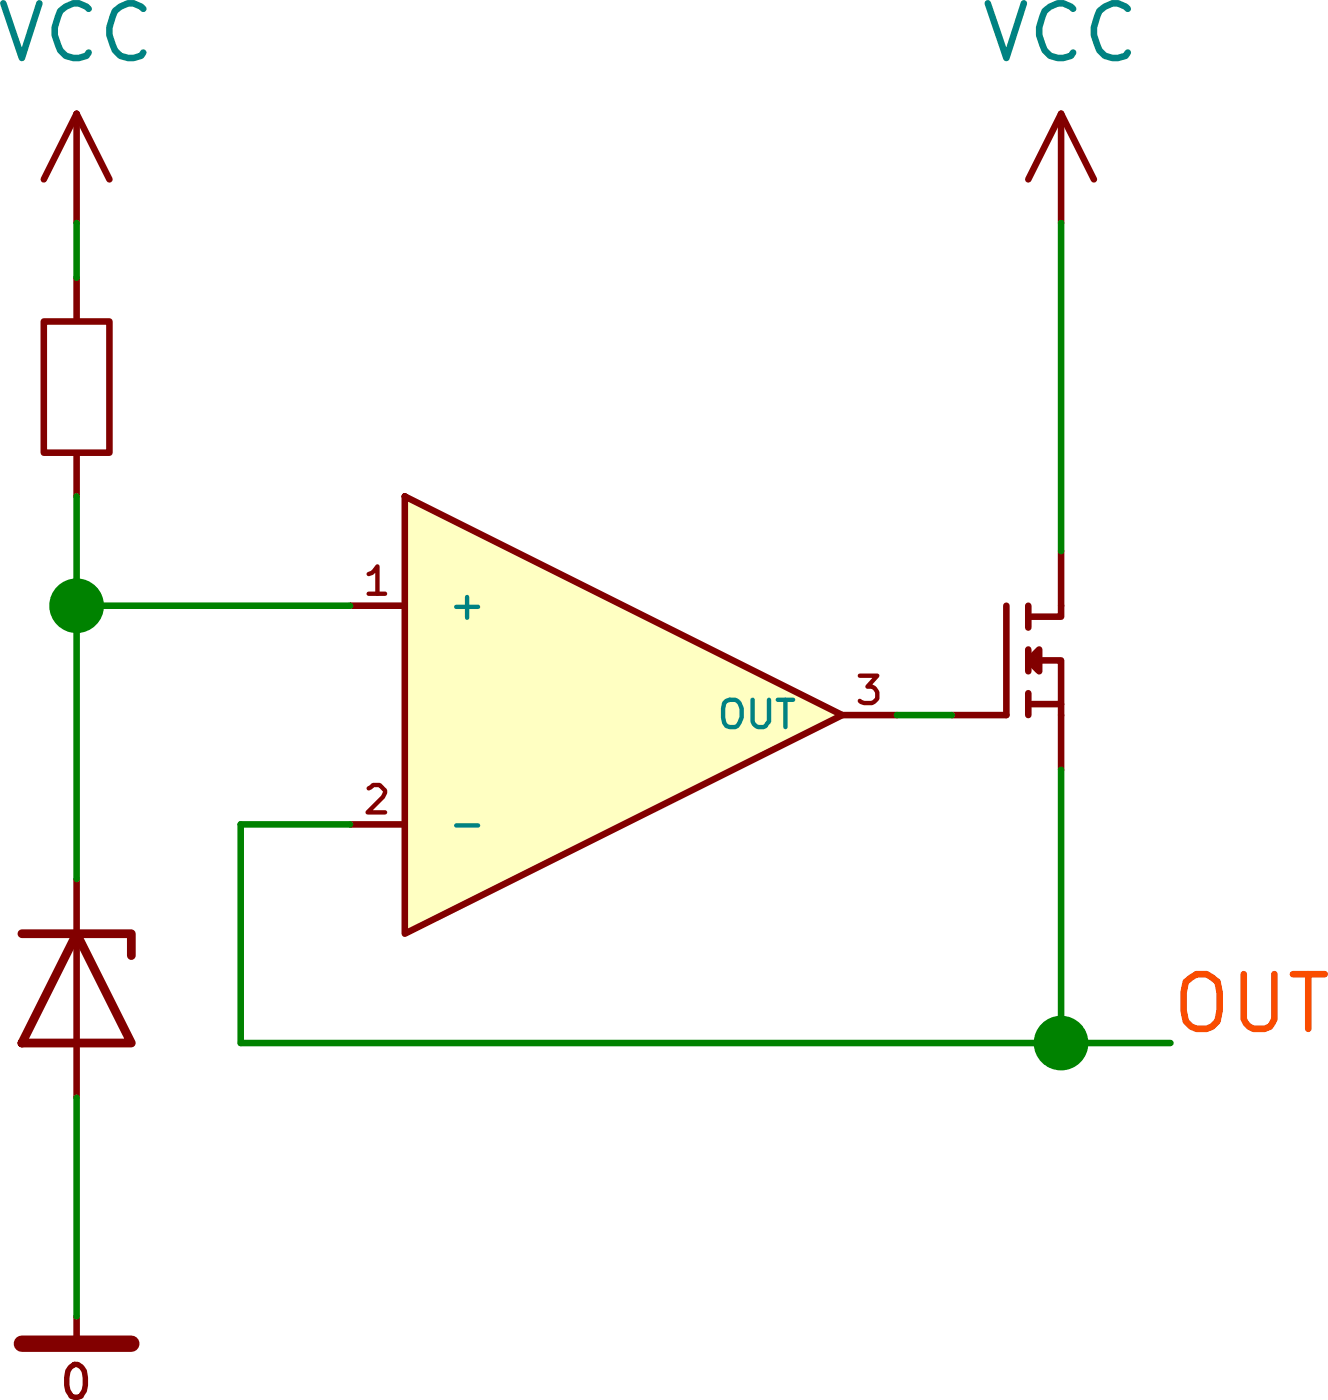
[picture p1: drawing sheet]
EESchema Schematic File Version 4
EELAYER 30 0
EELAYER END
$Descr A4 11693 8268
encoding utf-8
Sheet 1 1
Title ""
Date ""
Rev ""
Comp ""
Comment1 ""
Comment2 ""
Comment3 ""
Comment4 ""
$EndDescr
$Comp
L Symbols:OPA_S2 U?
U 1 1
P 5000 3450
F 0 "U?" H 5000 3723 50  0001 C CNN
F 1 "OPA_S2" H 5000 3724 50  0001 C CNN
F 2 "" H 4850 3450 50  0001 C CNN
F 3 "" H 4850 3450 50  0001 C CNN
F 4 "X" H 4950 4550 50  0001 C CNN "Spice_Primitive"
F 5 "uopamp_lvl1" H 5300 4600 50  0001 C CNN "Spice_Model"
F 6 "Y" H 5550 4650 50  0001 C CNN "Spice_Netlist_Enabled"
F 7 "/home/vhsuser/Private/KiCAD_Libs/Spice Models/uni_opa.lib" H 5450 4250 50  0001 C CNN "Spice_Lib_File"
	1    5000 3450
	1    0    0    -1  
$EndComp
$Comp
L Standard:NMOS Q?
U 1 1
P 5400 3400
F 0 "Q?" H 5444 3446 50  0001 L CNN
F 1 "NMOS" H 5444 3355 50  0001 L CNN
F 2 "" H 5400 3400 50  0001 C CNN
F 3 "" H 5400 3400 50  0001 C CNN
F 4 "X" H 5700 3750 50  0001 C CNN "Spice_Primitive"
F 5 "nmos" H 5450 3800 50  0001 C CNN "Spice_Model"
F 6 "Y" H 5150 3800 50  0001 C CNN "Spice_Netlist_Enabled"
F 7 "D:\\Bibliotheken\\Workbench\\Private\\KiCAD_Libs\\Spice Models\\standart.lib" H 5600 3950 50  0001 C CNN "Spice_Lib_File"
	1    5400 3400
	1    0    0    -1  
$EndComp
Wire Wire Line
	5250 3450 5300 3450
Wire Wire Line
	5400 3500 5400 3750
Wire Wire Line
	5400 3750 5500 3750
Wire Wire Line
	5400 3750 4650 3750
Wire Wire Line
	4650 3750 4650 3550
Wire Wire Line
	4650 3550 4750 3550
Connection ~ 5400 3750
Wire Wire Line
	5400 3300 5400 3000
$Comp
L standard_power:VCC #PWR?
U 1 1
P 5400 2900
F 0 "#PWR?" H 5500 2900 50  0001 C CNN
F 1 "VCC" H 5400 2975 50  0000 C CNN
F 2 "" H 5400 2900 50  0001 C CNN
F 3 "" H 5400 2900 50  0001 C CNN
	1    5400 2900
	1    0    0    -1  
$EndComp
$Comp
L standard_power:VCC #PWR?
U 1 1
P 4500 2900
F 0 "#PWR?" H 4600 2900 50  0001 C CNN
F 1 "VCC" H 4500 2975 50  0000 C CNN
F 2 "" H 4500 2900 50  0001 C CNN
F 3 "" H 4500 2900 50  0001 C CNN
	1    4500 2900
	1    0    0    -1  
$EndComp
Text Label 5500 3750 0    50   ~ 0
OUT
Wire Wire Line
	4500 3000 4500 3050
$Comp
L standard_power:0 #PWR?
U 1 1
P 4500 4000
F 0 "#PWR?" H 4700 4000 50  0001 C CNN
F 1 "0" H 4500 3900 25  0001 C CNN
F 2 "" H 4500 4000 50  0001 C CNN
F 3 "" H 4500 4000 50  0001 C CNN
	1    4500 4000
	1    0    0    -1  
$EndComp
$Comp
L Standard:R R?
U 1 1
P 4500 3150
F 0 "R?" V 4454 3208 50  0001 L CNN
F 1 "R" V 4545 3208 50  0001 L CNN
F 2 "" H 4490 3150 50  0001 C CNN
F 3 "" H 4490 3150 50  0001 C CNN
	1    4500 3150
	0    1    1    0   
$EndComp
Wire Wire Line
	4500 3250 4500 3350
Connection ~ 4500 3350
Wire Wire Line
	4500 3350 4500 3600
$Comp
L Standard:Diode_Zener D?
U 1 1
P 4500 3700
F 0 "D?" V 4454 3779 50  0001 L CNN
F 1 "Diode_Zener" H 4500 4250 50  0001 C CNN
F 2 "Diode_THT:D_DO-201_P15.24mm_Horizontal" H 4500 4150 50  0001 C CNN
F 3 "" H 4500 3700 50  0001 C CNN
F 4 "X" H 4500 3900 50  0001 C CNN "Spice_Primitive"
F 5 "Zener" V 4545 3779 50  0001 L CNN "Spice_Model"
F 6 "Y" H 4500 4000 50  0001 C CNN "Spice_Netlist_Enabled"
F 7 "D:\\Bibliotheken\\Workbench\\Private\\KiCAD_Libs\\Spice Models\\standart.lib" H 4500 4450 50  0001 C CNN "Spice_Lib_File"
	1    4500 3700
	0    1    1    0   
$EndComp
Wire Wire Line
	4500 3800 4500 4000
Wire Wire Line
	4750 3350 4500 3350
$EndSCHEMATC
